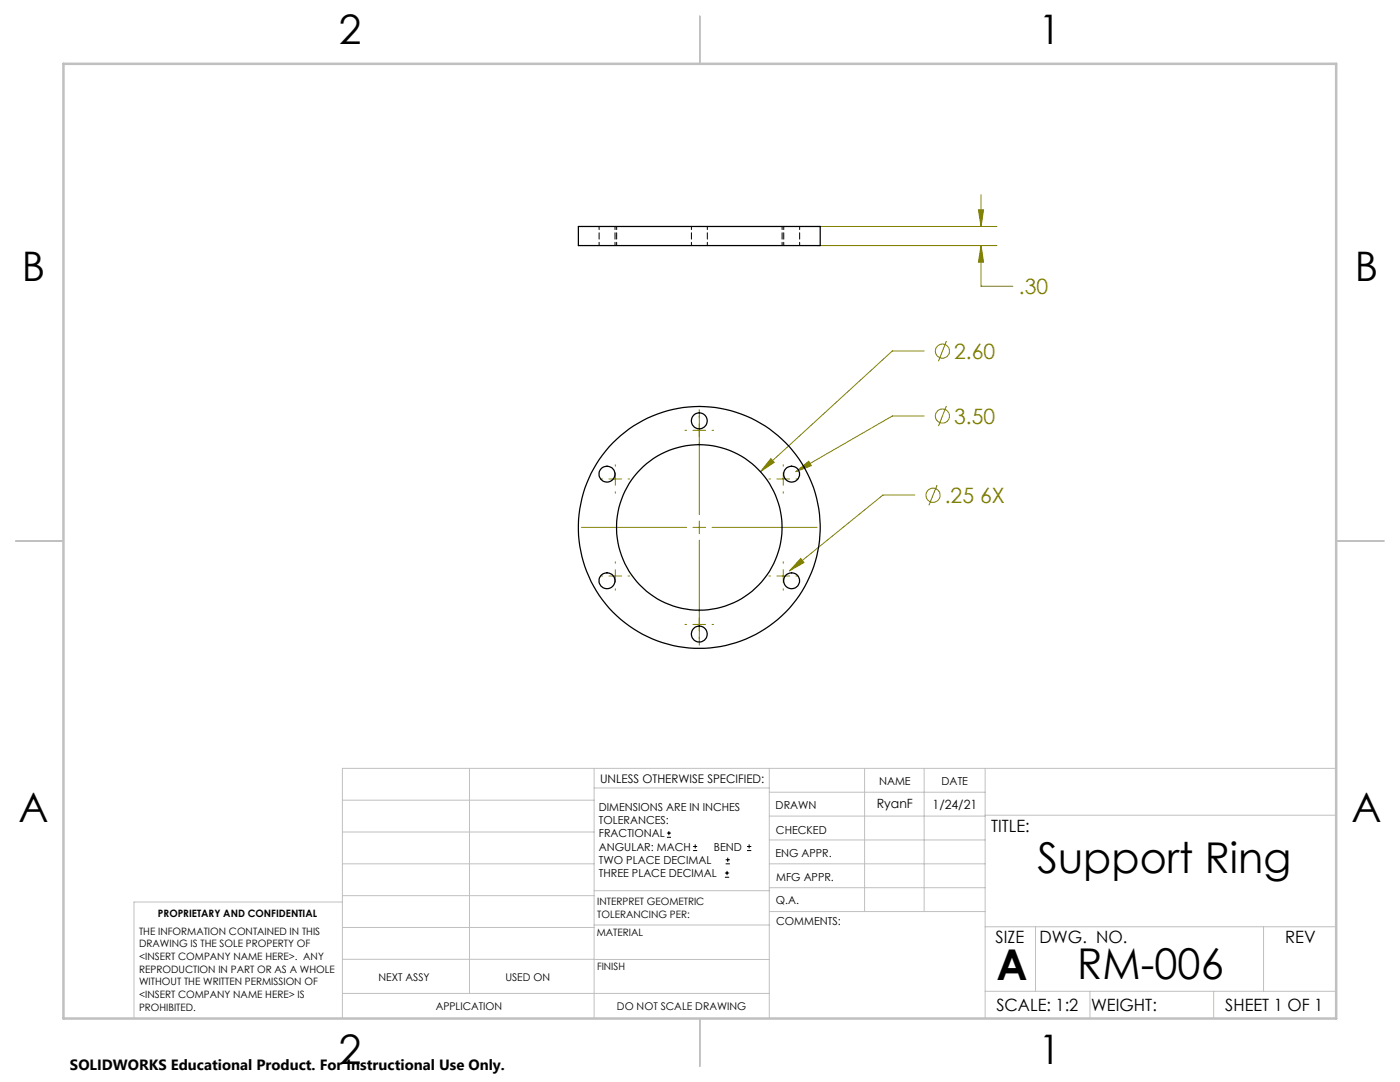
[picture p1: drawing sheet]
<svg xmlns="http://www.w3.org/2000/svg" width="279mm" height="216mm" viewBox="0 0 279 216" stroke-linecap="round" stroke-linejoin="round" font-family="sans-serif">
<g fill="none" stroke="#808000" stroke-width=".2">
<path d="M195.8 38.8v6.4M163.1 49h35.9M163.1 45.2h35.9M195.3 41.9h1l-.5 3.3zM195.8 49l.5 3.3h-1zM195.8 49v8.1h6.3M184.4 70h-6.3l-26.3 24.1M188.9 68.1l-1.6 4M119.9 95.6h.4M121.5 95.6h2.6M122.8 92.7v.3M122.8 94.3v2.5"/>
<path d="M122.8 98.1v.3M125.3 95.6h.4M136.7 85.9h.3M138.3 85.9h2.5M139.6 81.7v21M142.1 85.9h.3M153.5 95.6h.3M153.8 91.5l.7 .8-2.7 1.8zM155 95.6h2.6M156.3 92.7v.3M156.3 94.3v2.5M156.3 98.1v.3"/>
<path d="M158.8 94.1l2.6-2.1 .5 .9zM158.9 95.6h.3M182.6 98.8h-6.4l-18.6 15.1M184.4 83h-6.3l-19.3 11.1M187 96.8l-1.6 4M188.9 81l-1.6 4M116.1 105.2h20.9M119.9 114.9h.4M121.5 114.9h2.6M122.8 112.1v.3M122.8 113.7v2.5M122.8 117.5v.3"/>
<path d="M125.3 114.9h.4M138.3 105.2h2.5M139.6 104v2.5M139.6 107.8v20.9M142.1 105.2h21M153.5 114.9h.3M155 114.9h2.6M156.3 112.1v.3M156.3 113.7v2.5M156.3 117.5v.3M158.9 114.9h.3M159.8 111.4l.6 .9-2.8 1.6z"/>
<path d="M136.7 124.6h.3M138.3 124.6h2.5M142.1 124.6h.3"/>
<circle cx="188.1" cy="70.1" r="1.4"/>
<circle cx="186.2" cy="98.8" r="1.4"/>
<circle cx="188.1" cy="83" r="1.4"/>
</g>
<g fill="none" stroke="#000" stroke-width=".2">
<path d="M133.1 167.1h.8M133.1 166.2h.8M133.5 165.8v.9M138.3 169.7h.8M138.3 168.9h.8M138.7 168.5v.8M144.7 175h.8M144.7 174.2h.8M144.8 172.4h.9M144.8 171.6h.9M145.1 173.8v.8M145.2 171.1v.9"/>
<path d="M149.1 169.7h.8M149.1 168.9h.8M149.5 168.5v.8"/>
</g>
<g fill="none" stroke="#c0c0c0" stroke-width=".2">
<path d="M68.3 159.7h50.3M93.7 153.3v44.9M118.6 153.3v49.9M118.6 157.2h34.9M153.5 153.3v49.9M153.5 158.1h43.1M172.5 153.3v28.6M184.4 153.3v28.6M196.6 153.3v49.9M266.7 153.3h-198.4v49.9M68.3 178.7h50.3M68.3 172.4h50.3"/>
<path d="M68.3 166h50.3M68.3 180h-41.6v23.2M118.6 177.7h35M153.5 167.6h43.1M153.5 162.8h43.1M153.5 172.4h43.1M153.5 177.1h43.1M196.6 162.7h70.1M68.3 198.2h85.2M68.3 191.4l85.2 .1M68.3 185.1h50.3M118.6 184.6h35"/>
<path d="M153.6 181.9h43M196.6 197.8h70.1M196.6 184.9h70.1M206.7 184.9v12.9M217.5 197.8v5.4M242.2 197.8v5.4M252.2 184.9v12.9"/>
</g>
<path d="M139.7 3.2v9.5M3.1 107.9h9.6M266.7 107.9h9.5M139.7 203.2v9.6" fill="none" stroke="#c0c0c0" stroke-width=".25"/>
<path d="M12.7 12.7h254v190.5h-254z" fill="none" stroke="#c0c0c0" stroke-width=".5"/>
<path d="M195.8 49l.5 3.3h-1zM195.3 41.9h1l-.5 3.3zM158.8 94.1l3.1-1.2-.5-.9zM159.8 111.4l-2.2 2.5 2.8-1.6zM153.8 91.5l-2 2.6 2.7-1.8z" fill="#808000"/>
<g fill="none" stroke="#000" stroke-width=".25">
<path d="M115.4 45.2h48.3v3.8h-48.3z"/>
<circle cx="121.1" cy="94.6" r="1.58"/>
<circle cx="139.6" cy="84" r="1.59"/>
<circle cx="158" cy="94.6" r="1.58"/>
<circle cx="121.1" cy="115.9" r="1.58"/>
<circle cx="139.5" cy="105.2" r="16.5"/>
<circle cx="139.6" cy="105.2" r="24.1"/>
<circle cx="158" cy="115.9" r="1.58"/>
<circle cx="139.6" cy="126.5" r="1.59"/>
</g>
<path d="M119.6 45.2v3.8M122.7 49v-3.8M123.1 45.2v3.8M138 45.2v3.8M141.2 49v-3.8M156.1 49v-3.8M156.4 45.2v3.8M159.6 49v-3.8" fill="none" stroke="#000" stroke-width=".2" stroke-dasharray="1.3 .6" stroke-dashoffset=".6"/>
<g font-size="8.5">
<text x="207" y="174.2">Support Ring</text>
<text x="198.9" y="195.5">A</text>
<text x="215" y="195.4">RM-006</text>
</g>
<g font-size="8.1">
<text x="67.6" y="8.9">2</text>
<text x="207.3" y="8.9">1</text>
<text x="4.4" y="56.1">B</text>
<text x="270.4" y="56.1">B</text>
<text x="3.7" y="164.1">A</text>
<text x="269.7" y="164.1">A</text>
<text x="67.6" y="212.4">2</text>
<text x="207.3" y="212.4">1</text>
</g>
<g font-size="4.2" fill="#808000">
<text x="203.3" y="58.7">.30</text>
<text x="190.4" y="71.6">2.60</text>
<text x="190.4" y="84.6">3.50</text>
<text x="188.6" y="100.4">.25 6X</text>
</g>
<g font-size="3.4">
<text x="197.8" y="166">TITLE:</text>
<text x="198.7" y="188.1">SIZE</text>
<text x="207.5" y="188.1">DWG. NO.</text>
<text x="256.5" y="188.2">REV</text>
<text x="198.8" y="201.7">SCALE: 1:2</text>
<text x="217.7" y="201.8">WEIGHT:</text>
<text x="244.5" y="201.7">SHEET 1 OF 1</text>
</g>
<text font-size="3" x="14" y="213.5">SOLIDWORKS Educational Product. For Instructional Use Only.</text>
<g font-size="2.5">
<text x="175" y="161.3">RyanF</text>
<text x="186.1" y="161.4">1/24/21</text>
</g>
<text font-size="2.4" x="119.8" y="156.2">UNLESS OTHERWISE SPECIFIED:</text>
<g font-size="2.2">
<text x="119.5" y="161.8">DIMENSIONS ARE IN INCHES</text>
<text x="154.8" y="161.4">DRAWN</text>
<text x="175.4" y="156.6">NAME</text>
<text x="187.9" y="156.7">DATE</text>
<text x="119.5" y="164.4">TOLERANCES:</text>
<text x="119.5" y="167.1">FRACTIONAL</text>
<text x="154.9" y="166.3">CHECKED</text>
<text x="119.5" y="169.7">ANGULAR: MACH</text>
<text x="119.5" y="172.4">TWO PLACE DECIMAL</text>
<text x="142.5" y="169.7">BEND</text>
<text x="154.8" y="171">ENG APPR.</text>
<text x="119.5" y="175">THREE PLACE DECIMAL</text>
<text x="154.9" y="175.7">MFG APPR.</text>
<text x="154.9" y="180.4">Q.A.</text>
<text x="154.9" y="184.6">COMMENTS:</text>
</g>
<g font-size="2.1">
<text x="75.5" y="195.7">NEXT ASSY</text>
<text x="100.9" y="195.7">USED ON</text>
<text x="86.9" y="201.5">APPLICATION</text>
<text x="123.1" y="201.6">DO NOT SCALE DRAWING</text>
</g>
<g font-size="2">
<text x="31.5" y="182.9">PROPRIETARY AND CONFIDENTIAL</text>
<text x="119.2" y="180.6">INTERPRET GEOMETRIC</text>
<text x="119.2" y="183.1">TOLERANCING PER:</text>
<text x="27.8" y="186.5">THE INFORMATION CONTAINED IN THIS</text>
<text x="27.8" y="189">DRAWING IS THE SOLE PROPERTY OF</text>
<text x="27.8" y="191.6">&lt;INSERT COMPANY NAME HERE&gt;. ANY</text>
<text x="119.1" y="186.7">MATERIAL</text>
<text x="27.8" y="194.1">REPRODUCTION IN PART OR AS A WHOLE</text>
<text x="27.8" y="196.6">WITHOUT THE WRITTEN PERMISSION OF</text>
<text x="119.1" y="193.5">FINISH</text>
<text x="27.8" y="199.1">&lt;INSERT COMPANY NAME HERE&gt; IS</text>
<text x="27.8" y="201.7">PROHIBITED.</text>
</g>
</svg>
